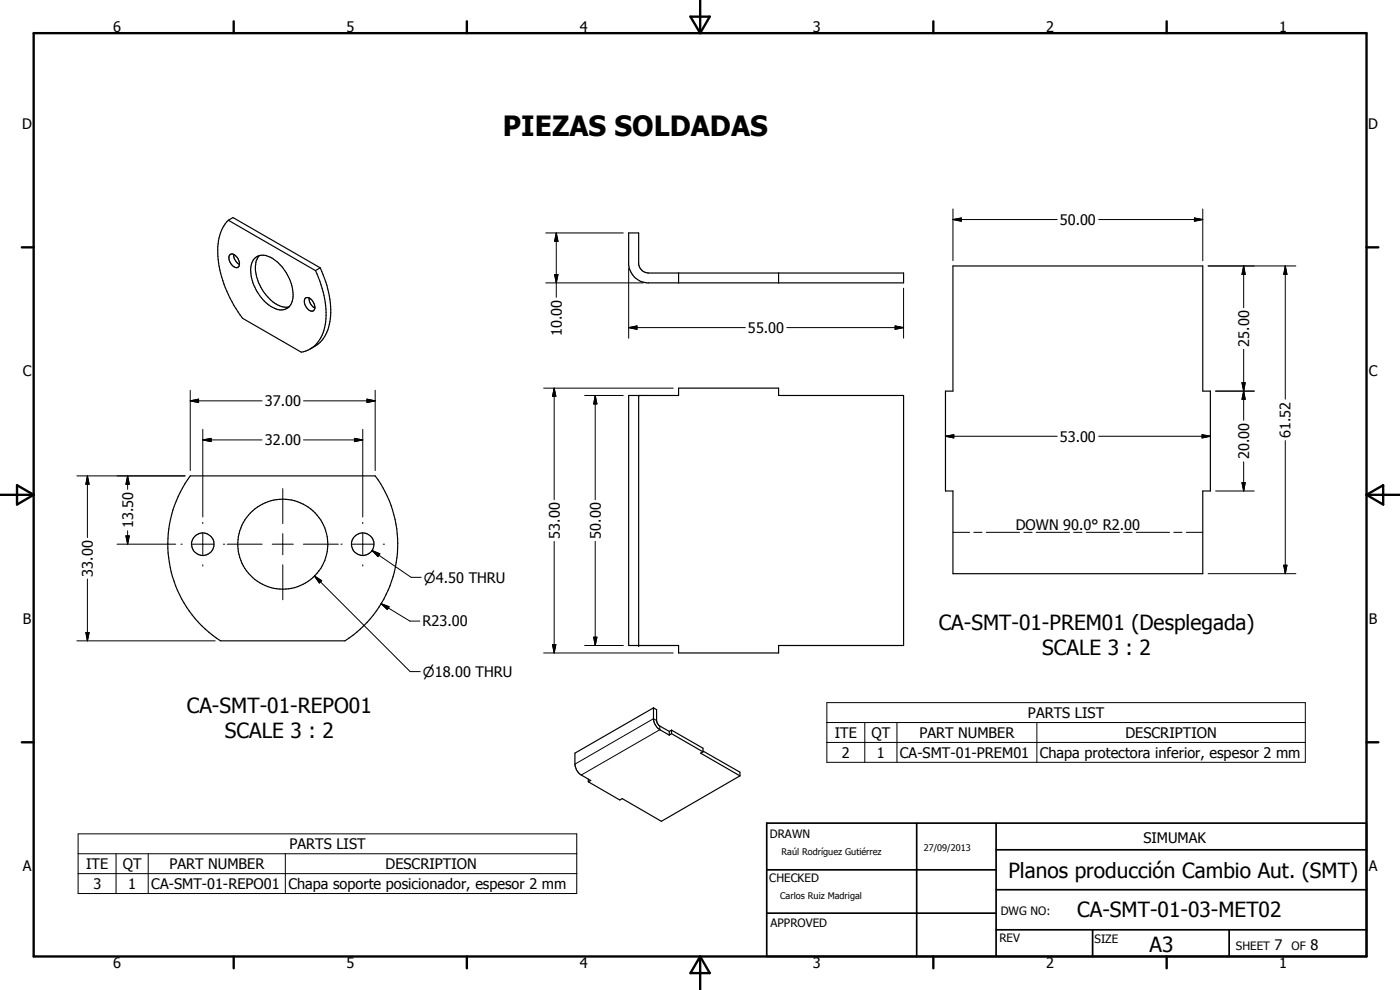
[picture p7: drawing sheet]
<svg xmlns="http://www.w3.org/2000/svg" width="420mm" height="297mm" viewBox="0 0 420 297" stroke-linecap="round" stroke-linejoin="round" font-family="sans-serif">
<g fill="none" stroke="#000" stroke-width=".35">
<path d="M68.5 66.1a12.7 12.7 0 0 0-3.1 9.8 35.2 35.2 0 0 0 7.4 19.6l17.6 10.2a9.1 9.1 0 0 0 7.2-8.3 28.7 28.7 0 0 0-2.9-16.2M68.5 66.1l1.4-.8 26.2 15M68.5 66.1l26.2 15.1M69 76.5a1.34 1.34 0 0 1 2 .5 2.17 2.17 0 0 1 .3 3.2 2.76 2.76 0 0 1-2.6-3.1zM70.1 76.3a3.4 3.4 0 0 0 1.8 3.1M76.3 77.6a4.1 4.1 0 0 1 5.3-.2 13.5 13.5 0 0 1 6.2 12.6 3.5 3.5 0 0 1-5.4 2.5 13.3 13.3 0 0 1-7.1-12.7l.3-1zM77.9 76.7a7 7 0 0 0-.7 6.9 12.8 12.8 0 0 0 7.7 8.5h1.9M188.7 69.9h3v9.4a3.1 3.1 0 0 0 2.9 2.6h76.6v3h-77.1a6 6 0 0 1-5.4-5.4zM286 79.8h75v37.5h2.3v30h-2.3v24.8h-75v-24.8h-2.3v-30h2.3zM91.6 89.5a1.53 1.53 0 0 1 2.3 .9 2.16 2.16 0 0 1 .1 2.9 2.66 2.66 0 0 1-2.6-2.2l-.1-.9zM92.7 89.4a3.4 3.4 0 0 0 1.8 3M96.1 80.3l-1.4 .9"/>
<path d="M96.1 80.3a26.3 26.3 0 0 1 2.3 18.6 9.6 9.6 0 0 1-5.3 5.8M203.7 81.9v3M233.7 81.9v3M188.7 118.7h15v-2.2h30v2.2h37.5v75h-37.5v2.2h-30v-2.2h-15zM191.7 118.7v75M57.1 142.8h55.5a34.5 34.5 0 0 1-9.1 49.5h-37.3a34.5 34.5 0 0 1-9.1-49.5zM196.1 212.4l-23.6 13.6v3.3a4.1 4.1 0 0 0 1.9 3.2l2.9 1.7-.7 .4M196.1 212.4l1 .5v3.3l.2 .9 .5 .6 3.1 1.8M196.1 212.4v3.2a4.3 4.3 0 0 0 1.9 3.3l2.9 1.7M200.9 219.5v1.1M201.5 219.1l9.5 5.4v1.1M201.5 219.1v1"/>
<path d="M201.5 219.1l-.6 .4M176.6 233.8v.8M201.5 220.1l9.5 5.5M201.5 220.1l-.6 .5M211 225.6l-.7 .4 11.8 6.8M211 225.3l11.1 6.4v1.1M222.1 232.8l-23.6 13.6-11.8-6.8-.7 .4-9.4-5.4"/>
<circle cx="60.9" cy="163.3" r="3.4"/>
<circle cx="84.8" cy="163.3" r="13.5"/>
<circle cx="108.9" cy="163.3" r="3.4"/>
</g>
<g fill="none" stroke="#000" stroke-width=".3">
<path d="M163.8 69.9h23.3M167 69.9l.5 2.5h-1.1zM167 69.9v19.3M286 65.9l2.5-.5v1zM286 65.9h31.3M286 62.7v15.5M329.7 65.9h31.3M358.5 65.4l2.5 .5-2.5 .5zM361 62.7v15.5M362.6 79.8h26.3M373.2 79.8l.5 2.5h-1zM373.2 79.8v12.5"/>
<path d="M385.7 79.8l.5 2.5h-.9zM385.7 79.8v40M163.8 84.9h29.3M166.4 82.4h1.1l-.5 2.5zM188.7 98.3l2.5-.5v1zM188.7 98.3h35M188.7 80.5v21M236.1 98.3h35.1M268.6 97.8l2.6 .5-2.6 .5zM271.2 86.5v15M57.1 117.1v24.1M110.1 119.8l2.5 .5-2.5 .5z"/>
<path d="M112.6 117.1v24.1M163.1 116.5h38.9M166.3 116.5l.5 2.4h-1zM166.3 116.5v33.4M175.5 118.7h11.6M178.6 118.7l.5 2.5h-.9zM178.6 118.7v31.2M364.8 117.3h11.6M372.7 114.8h1l-.5 2.5zM373.2 117.3l.5 2.5h-1zM373.2 104.8v21.3M57.1 120.3l2.5-.5v1z"/>
<path d="M57.1 120.3h21.5M60.9 132l2.5-.5v1zM60.9 128.8v26.3M60.9 132h17.7M91.1 120.3h21.5M91.1 132h17.8M106.4 131.5l2.5 .5-2.5 .5zM108.9 128.8v26.3M283.7 130.9l2.5-.5v1zM283.7 130.9h33.6M329.7 130.9h33.6M360.8 130.4l2.5 .5-2.5 .5z"/>
<path d="M373.2 138.6v8.7M385.7 132.2v39.9M23.1 142.8h32.4M26.2 142.8l.5 2.5h-.9zM26.2 142.8v18.5M38.3 142.8l.5 2.5h-1zM38.3 142.8v4M38.3 159.3v4M60.9 156.7v.4M84.9 146.6v10.5M108.9 156.7v.4M286 159.7h5"/>
<path d="M292.3 159.7h2.4M296 159.7h10M307.2 159.7h2.5M311 159.7h10M322.2 159.7h2.5M326 159.7h10M337.2 159.7h2.6M341 159.7h10M352.2 159.7h2.5M356 159.7h5M364.8 147.3h11.6M372.7 144.8h1l-.5 2.5z"/>
<path d="M26.2 173.7v18.6M35.1 163.3h17.6M37.8 160.8h1l-.5 2.5zM54.3 163.3h.4M57.7 163.3h6.3M60.9 160.1v6.4M60.9 169.5v.3M67 163.3h.4M68.2 163.3h10.5M81.7 163.3h6.3M84.9 160.1v6.4M84.9 169.5v10.5"/>
<path d="M91 163.3h10.5M94.4 172.8l2.2 1.4-.8 .7zM94.4 172.8l28.7 28.7h3M102.3 163.3h.4M105.7 163.3h6.3M108.9 160.1v6.4M108.9 169.5v.3M111.7 165.2l2.3 1-.6 .8zM111.7 165.2l11.7 8h3M115 163.3h.4M166.3 162.4v33.5M178.6 162.4v31.3"/>
<path d="M362.6 172.1h26.3M385.3 169.6h.9l-.5 2.5zM23.1 192.3h41.5M25.8 189.8h.9l-.5 2.5zM114.4 181.1l2.4 .9-.6 .9zM114.4 181.1l8.6 5.3h3M163.1 195.9h38.9M165.8 193.4h1l-.5 2.5zM175.5 193.7h11.6M178.2 191.2h.9l-.5 2.5zM197.1 216.2l-1-.6-23.6 13.7M198 217.8v1.1l-23.6 13.6"/>
<path d="M248.1 210.8h143.6v17.9h-143.6zM248.1 216.8h143.6M259.5 216.8v11.9M269.2 216.8v11.9M311.2 216.8v11.9M248.1 222.8h143.6M23.4 250.2h149.7v17.9h-149.7zM23.4 256.2h149.7M34.8 256.2v11.9M44.5 256.2v11.9M85.6 256.2v11.9M23.4 262.1h149.7"/>
</g>
<g fill="#000">
<circle cx="191.7" cy="118.7" r=".18"/>
<circle cx="191.7" cy="193.7" r=".18"/>
</g>
<g fill="none" stroke="#000" stroke-width=".71">
<path d="M10.1 9.9h400v277.1h-400zM70.1 6.4v3.5M140.1 6.4v3.5M207.2 5h5.8l-2.9 4.9zM210.1 0v9.9M280.1 6.4v3.5M350.1 6.4v3.5M6.6 74.2h3.5M410.1 74.2h3.6M.1 148.5h10M5.1 145.6l5 2.9-5 2.9zM410.1 148.5h10"/>
<path d="M410.1 148.5l5-2.9v5.8zM6.6 222.7h3.5M410.1 222.7h3.6M70.1 287v3.5M140.1 287v3.5M210.1 287v10M210.1 287l2.9 5h-5.8zM280.1 287v3.5M350.1 287v3.5"/>
</g>
<path d="M230.1 247h180v40h-180zM275.1 247v40M298.9 255h111.2M298.9 247v40M230.1 274h68.8M230.1 261h68.8M298.9 279h111.2M298.9 267h111.2M327.9 279v8M368.9 279v8" fill="none" stroke="#000" stroke-width=".51"/>
<g fill="#000">
<path d="M167 69.9l.5 2.5h-1.1zM286 65.9l2.5-.5v1zM358.5 65.4l2.5 .5-2.5 .5zM166.4 82.4h1.1l-.5 2.5zM188.7 98.3l2.5-.5v1zM268.6 97.8l2.6 .5-2.6 .5zM373.2 79.8l.5 2.5h-1zM385.7 79.8l.5 2.5h-.9zM57.1 120.3l2.5-.5v1zM166.3 116.5l.5 2.4h-1zM372.7 114.8h1l-.5 2.5zM373.2 117.3l.5 2.5h-1z"/>
<path d="M60.9 132l2.5-.5v1zM106.4 131.5l2.5 .5-2.5 .5zM110.1 119.8l2.5 .5-2.5 .5zM178.6 118.7l.5 2.5h-.9zM283.7 130.9l2.5-.5v1zM360.8 130.4l2.5 .5-2.5 .5zM26.2 142.8l.5 2.5h-.9zM38.3 142.8l.5 2.5h-1zM372.7 144.8h1l-.5 2.5zM37.8 160.8h1l-.5 2.5zM94.4 172.8l2.2 1.4-.8 .7zM111.7 165.2l2.3 1-.6 .8z"/>
<path d="M385.3 169.6h.9l-.5 2.5zM25.8 189.8h.9l-.5 2.5zM114.4 181.1l2.4 .9-.6 .9zM165.8 193.4h1l-.5 2.5zM178.2 191.2h.9l-.5 2.5z"/>
</g>
<text font-size="8.4" x="150.9" y="40.7">PIEZAS SOLDADAS</text>
<g font-size="6.3">
<text x="281.7" y="189.1">CA-SMT-01-PREM01 (Desplegada)</text>
<text x="312.8" y="196.6">SCALE 3 : 2</text>
<text x="56.1" y="213.9">CA-SMT-01-REPO01</text>
<text x="67.5" y="221.4">SCALE 3 : 2</text>
<text x="302.6" y="263.3">Planos producción Cambio Aut. (SMT)</text>
<text x="323.3" y="275.1">CA-SMT-01-03-MET02</text>
<text x="345" y="285.6">A3</text>
</g>
<g font-size="4.4">
<text x="34" y="9.6">6</text>
<text x="104" y="9.6">5</text>
<text x="174" y="9.6">4</text>
<text x="244" y="9.6">3</text>
<text x="313.9" y="9.6">2</text>
<text x="383.9" y="9.6">1</text>
<text x="6.7" y="38.7">D</text>
<text x="410.6" y="38.7">D</text>
<text x="318.1" y="67.5">50.00</text>
<text x="168.6" y="100.9" transform="rotate(-90 168.6 100.9)">10.00</text>
<text x="224.5" y="99.9">55.00</text>
<text x="374.9" y="104.1" transform="rotate(-90 374.9 104.1)">25.00</text>
<text x="6.8" y="112.9">C</text>
<text x="410.8" y="112.9">C</text>
<text x="79.4" y="121.9">37.00</text>
<text x="387.3" y="131.4" transform="rotate(-90 387.3 131.4)">61.52</text>
<text x="79.4" y="133.6">32.00</text>
<text x="318.1" y="132.5">53.00</text>
<text x="374.9" y="137.8" transform="rotate(-90 374.9 137.8)">20.00</text>
<text x="40" y="158.5" transform="rotate(-90 40 158.5)">13.50</text>
<text x="168" y="161.6" transform="rotate(-90 168 161.6)">53.00</text>
<text x="180.3" y="161.6" transform="rotate(-90 180.3 161.6)">50.00</text>
<text x="304.8" y="158.9">DOWN 90.0° R2.00</text>
<text x="27.9" y="173" transform="rotate(-90 27.9 173)">33.00</text>
<text x="6.9" y="187.2">B</text>
<text x="126.8" y="188">R23.00</text>
<text x="410.8" y="187.2">B</text>
<text x="308.5" y="215.4">PARTS LIST</text>
<text x="250.5" y="221.4">ITE</text>
<text x="261.5" y="221.4">QT</text>
<text x="275.9" y="221.4">PART NUMBER</text>
<text x="337.8" y="221.4">DESCRIPTION</text>
<text x="252.6" y="227.4">2</text>
<text x="263.1" y="227.4">1</text>
<text x="270.1" y="227.4">CA-SMT-01-PREM01</text>
<text x="312.1" y="227.5">Chapa protectora inferior, espesor 2 mm</text>
<text x="86.9" y="254.8">PARTS LIST</text>
<text x="343.1" y="252.9">SIMUMAK</text>
<text x="6.8" y="261.5">A</text>
<text x="25.9" y="260.8">ITE</text>
<text x="36.9" y="260.8">QT</text>
<text x="50.8" y="260.8">PART NUMBER</text>
<text x="115.7" y="260.8">DESCRIPTION</text>
<text x="410.8" y="261.5">A</text>
<text x="28" y="266.7">3</text>
<text x="38.5" y="266.7">1</text>
<text x="45.4" y="266.7">CA-SMT-01-REPO01</text>
<text x="86.6" y="266.8">Chapa soporte posicionador, espesor 2 mm</text>
<text x="382.5" y="285">7</text>
<text x="393.3" y="285">8</text>
<text x="34" y="290.6">6</text>
<text x="104" y="290.6">5</text>
<text x="174" y="290.6">4</text>
<text x="244" y="290.6">3</text>
<text x="313.9" y="290.6">2</text>
<text x="383.9" y="290.6">1</text>
</g>
<g font-size="4.2">
<text x="127.2" y="174.8">n4.50 THRU</text>
<text x="126.9" y="203.1">n18.00 THRU</text>
</g>
<g font-size="3.5">
<text x="231" y="251.5">DRAWN</text>
<text x="230.9" y="264.6">CHECKED</text>
<text x="300.3" y="274.5">DWG NO:</text>
<text x="231.3" y="278.3">APPROVED</text>
<text x="299.9" y="282.6">REV</text>
<text x="328.5" y="283.1">SIZE</text>
<text x="370.9" y="285">SHEET</text>
<text x="387.6" y="285">OF</text>
</g>
<g font-size="2.7">
<text x="234.5" y="256.6">Raúl Rodríguez Gutiérrez</text>
<text x="277.2" y="255.3">27/09/2013</text>
<text x="234.1" y="269.7">Carlos Ruiz Madrigal</text>
</g>
</svg>
